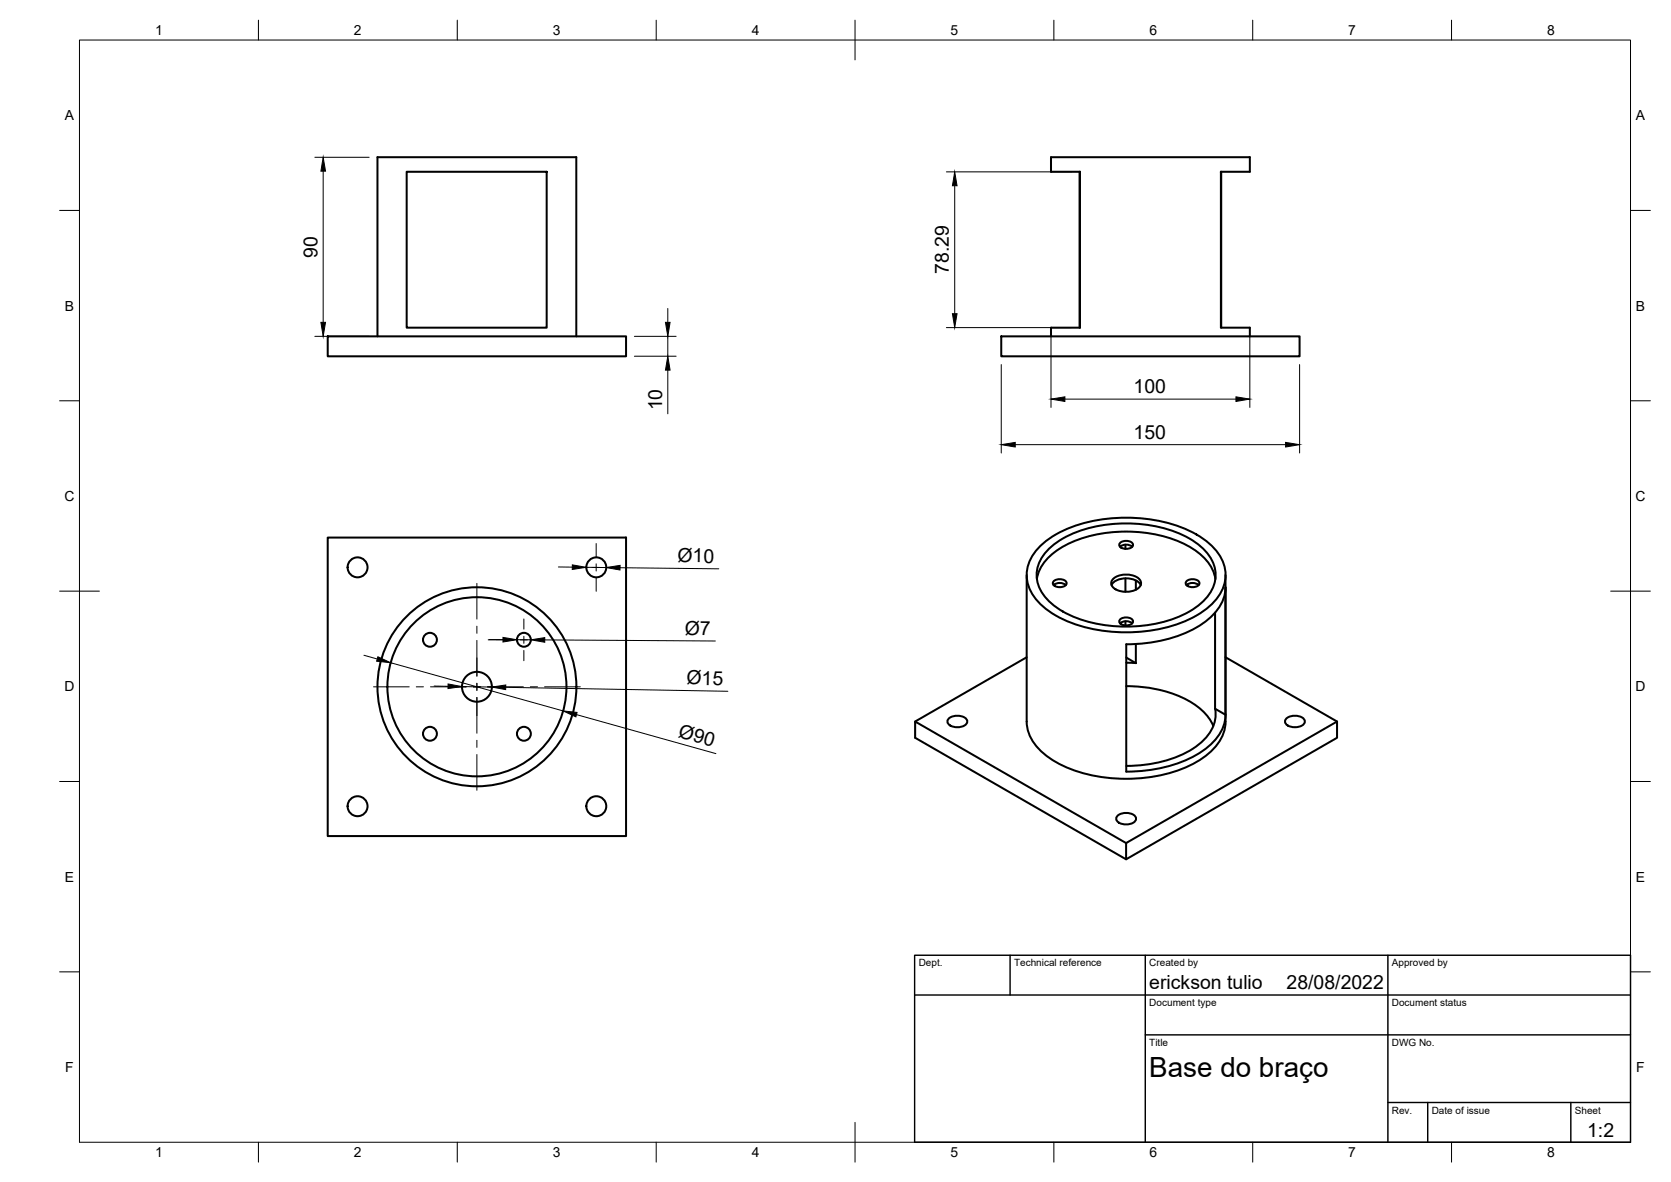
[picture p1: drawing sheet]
<svg xmlns="http://www.w3.org/2000/svg" width="420mm" height="297mm" viewBox="0 0 420 297" stroke-linecap="round" stroke-linejoin="round" font-family="sans-serif">
<!-- layer: Visible -->
<g fill="none" stroke="#000" stroke-width=".51">
<path d="M102.3 43.2h35.2v39.1h-35.2zM271.5 43.2v39.1M307.1 43.2v39.1M82.4 84.5h75v5h-75zM94.9 84.5v-45h50v45M251.8 84.5h75v5h-75zM264.3 84.5v-2.2h7.2v-39.1h-7.2v-3.7h50v3.7h-7.3v39.1h7.3v2.2M82.4 135.1h75v75h-75zM261.2 137.6a28.5 28.5 0 0 1 16.9-7.2 38.3 38.3 0 0 1 22.7 3.9 14 14 0 0 1 7.1 8.3 10 10 0 0 1-4 10 32.1 32.1 0 0 1-19.7 6.3 35.6 35.6 0 0 1-20.3-5.2 11.2 11.2 0 0 1-5.7-9.8 10.1 10.1 0 0 1 3-6.3zM263.4 138.3a26 26 0 0 1 15.9-6.6 33 33 0 0 1 21.2 4.6 9.8 9.8 0 0 1 5 10 13.3 13.3 0 0 1-7.9 8.2 35.6 35.6 0 0 1-30.4-.8 11.5 11.5 0 0 1-6.5-8.6 8.9 8.9 0 0 1 2.7-6.8zM281.6 136.5a2.28 2.28 0 0 1 3.3 .3 1.51 1.51 0 0 1-2 1.1 1.33 1.33 0 0 1-1.5-1.1zM281.6 137.4a2.5 2.5 0 0 1 3.1 0"/>
<path d="M283 136.9v1.1M258.1 144.5v36.8M260.7 145.5a11.9 11.9 0 0 1 6.5-8.1 35.2 35.2 0 0 1 31.9 0 11.9 11.9 0 0 1 6.5 8.1M264.9 146.1a2.28 2.28 0 0 1 3.3 .3 1.51 1.51 0 0 1-2 1.1 1.33 1.33 0 0 1-1.5-1.1zM264.9 147a2.5 2.5 0 0 1 3.1 0M279.5 147a4.5 4.5 0 0 1 5.1-1.5 3.2 3.2 0 0 1 2.2 1.5M280 145.4a5.2 5.2 0 0 1 6.7 .5 1.82 1.82 0 0 1-1.5 2.5 5.2 5.2 0 0 1-5.6-1.1 1.42 1.42 0 0 1 .4-1.9zM281.6 155.7a2.28 2.28 0 0 1 3.3 .3 1.51 1.51 0 0 1-2 1.2 1.33 1.33 0 0 1-1.5-1.2zM281.6 156.6a2.5 2.5 0 0 1 3.1 0M283 145.4v3.3M283 156.1v1.1M285.6 145.9v2.3"/>
<path d="M298.3 146.1a2.28 2.28 0 0 1 3.3 .3 1.51 1.51 0 0 1-2 1.1 1.33 1.33 0 0 1-1.5-1.1zM298.3 147a2.5 2.5 0 0 1 3.1 0M305.5 154v24.1l2.6 1.5M308.1 144.5v36.8M308.2 147.6a11.7 11.7 0 0 1-6 9.2 34.7 34.7 0 0 1-19 5.1v32a33.6 33.6 0 0 0 20.3-6 11.2 11.2 0 0 0 4.7-8.3M258.1 165.2l-28 16.1M283.2 166.5l2.4 .1M283.2 172.4a29.1 29.1 0 0 1 18.9 6 11.1 11.1 0 0 1 3 4.1M285.6 161.8v4.9l-2.4-1.4M305.5 178.1a9.5 9.5 0 0 1-4.5 9.3 30.6 30.6 0 0 1-17.8 5.1M308.1 165.2l28.1 16.1M238.5 180.6a3.4 3.4 0 0 1 4.6 .3 1.57 1.57 0 0 1-1.7 1.8 3 3 0 0 1-3.1-1v-.8z"/>
<path d="M258.1 181.3a11.7 11.7 0 0 0 5.9 9.3 37.1 37.1 0 0 0 25.8 4.6 26.1 26.1 0 0 0 16-7.7 9.8 9.8 0 0 0 2.4-6.2M323.4 180.6a3.4 3.4 0 0 1 4.6 .3 1.57 1.57 0 0 1-1.8 1.8 3 3 0 0 1-3-1v-.8zM281 205a3.4 3.4 0 0 1 4.6 .4 1.57 1.57 0 0 1-1.8 1.7 3 3 0 0 1-3.1-1v-.7zM283.1 211.9l53.1-30.6v4.1l-53.1 30.5zM283.1 211.9l-53-30.6v4.1l53 30.5"/>
<circle cx="89.9" cy="142.6" r="2.51"/>
<circle cx="149.9" cy="142.6" r="2.51"/>
<circle cx="108.1" cy="160.8" r="1.75"/>
<circle cx="119.9" cy="172.6" r="25"/>
<circle cx="119.9" cy="172.6" r="3.8"/>
<circle cx="119.9" cy="172.6" r="22.5"/>
<circle cx="131.7" cy="160.8" r="1.75"/>
<circle cx="108.1" cy="184.4" r="1.75"/>
<circle cx="131.7" cy="184.4" r="1.75"/>
<circle cx="89.9" cy="202.6" r="2.51"/>
<circle cx="149.9" cy="202.6" r="2.51"/>
</g>
<!-- layer: Border -->
<g fill="none" stroke="#000" stroke-width=".25">
<path d="M20 10.1h390v276.9h-390zM65 5.1v5M115 5.1v5M165 5.1v5M215 5.1v10M265 5.1v5M315 5.1v5M365 5.1v5M15 52.9h5M410 52.9h5M15 100.7h5M410 100.7h5"/>
<path d="M15 148.6h10M405 148.6h10M15 196.4h5M410 196.4h5M15 244.2h5M410 244.2h5M65 287v5M115 287v5M165 287v5M215 282.1v9.9M265 287v5M315 287v5"/>
<path d="M365 287v5"/>
</g>
<!-- layer: TitleBlock -->
<path d="M230 240.1h180v46.9h-180zM230 250h180M254 240.1v9.9M288 240.1v46.9M349 240.1v46.9M288 260.1h122M349 277.1h61M359 277.1v9.9M395 277.1v9.9" fill="none" stroke="#000" stroke-width=".36"/>
<!-- layer: Dimensions -->
<g fill="none" stroke="#000" stroke-width=".25">
<path d="M79.2 39.5h13.6M81.3 43v38M238 43.2h31.5M240.1 46.7v32.1M167.9 77.5v3.5M79.2 84.5h13.6M159.5 84.5h10.5M159.5 89.5h10.5M167.9 84.5v5M167.9 93v11M238 82.3h31.5M251.8 91.6v22.2"/>
<path d="M264.3 84.4v18M314.3 84.4v18M326.8 91.6v22.2M255.3 111.7h68M267.8 100.3h43M140.4 142.5h3.5M147.4 142.6h5M155.9 142.7l24.8 .2M91.5 164.7l3.4 .9M98.2 166.5l43.4 12.2M109.2 172.4l3.4 .1M116.2 172.5l7.5 .2"/>
<path d="M123 160.7h3.5M127.1 172.7l55.9 1M130 160.8h3.5M137 160.8l42.9 .3M144.9 179.6l35.1 9.8"/>
</g>
<g fill="#000" stroke="#000" stroke-width=".25">
<path d="M81.3 39.5l.6 3.5h-1.2zM240.1 43.2l.5 3.5h-1.1zM239.5 78.8h1.1l-.5 3.5zM80.7 81h1.2l-.6 3.5zM167.3 81h1.2l-.6 3.5zM167.9 89.5l.6 3.5h-1.2zM264.3 100.3l3.5-.6v1.2zM310.8 99.7l3.5 .6-3.5 .6zM251.8 111.7l3.5-.5v1.1zM323.3 111.2l3.5 .5-3.5 .6zM143.9 142l3.5 .6-3.5 .5zM152.4 142.6l3.5-.5v1.1z"/>
<path d="M95 165l3.2 1.5-3.5-.3zM112.7 171.9l3.5 .6-3.6 .5zM126.5 160.2l3.5 .6-3.5 .5zM123.7 172.7l3.5-.6-.1 1.2zM133.5 160.8l3.5-.6v1.2zM141.6 178.7l3.5 .3-.3 1.2z"/>
</g>
<!-- layer: Center Lines -->
<g fill="none" stroke="#000" stroke-width=".25">
<path d="M149.9 136.6v3.3M119.9 146.6v9M119.9 157.4v1.8M131.7 155.5v2.6M131.7 159.9v1.8M143.9 142.6h3.3M149 142.6h1.8M149.9 141.7v1.8M149.9 145.3v3.3M152.6 142.6h3.3M93.9 172.6h9M104.7 172.6h1.8"/>
<path d="M108.2 172.6h9M119 172.6h1.8M119.9 160.9v9M119.9 171.7v1.8M119.9 175.3v9M122.6 172.6h9M122.7 160.8h6.3M130.8 160.8h1.8M131.7 163.5v2.5M133.3 172.6h1.8M134.4 160.8h2.6M136.9 172.6h9"/>
<path d="M119.9 186v1.8M119.9 189.6v9"/>
</g>
<text font-size="7" x="289" y="270.6">Base do braço</text>
<g font-size="4.9">
<text x="79.8" y="64.7" transform="rotate(-90 79.8 64.7)">90</text>
<text x="238.6" y="68.9" transform="rotate(-90 238.6 68.9)">78.29</text>
<text x="285" y="98.8">100</text>
<text x="166.5" y="103.1" transform="rotate(-90 166.5 103.1)">10</text>
<text x="285" y="110.3">150</text>
<text x="170.3" y="141.3" transform="rotate(1 170.3 141.3)">Ø10</text>
<text x="172.2" y="159.5">Ø7</text>
<text x="172.6" y="172" transform="rotate(1 172.6 172)">Ø15</text>
<text x="170.4" y="185.1" transform="rotate(16 170.4 185.1)">Ø90</text>
<text x="289" y="248.5">erickson tulio</text>
<text x="323.5" y="248.5">28/08/2022</text>
<text x="399.1" y="285.7">1:2</text>
</g>
<g font-size="3.5">
<text x="39" y="8.8">1</text>
<text x="89" y="8.8">2</text>
<text x="139" y="8.8">3</text>
<text x="189" y="8.8">4</text>
<text x="239" y="8.8">5</text>
<text x="289" y="8.8">6</text>
<text x="339" y="8.8">7</text>
<text x="389" y="8.8">8</text>
<text x="16.3" y="30.2">A</text>
<text x="411.3" y="30.2">A</text>
<text x="16.3" y="78">B</text>
<text x="411.3" y="78">B</text>
<text x="16.2" y="125.9">C</text>
<text x="411.2" y="125.9">C</text>
<text x="16.2" y="173.7">D</text>
<text x="411.2" y="173.7">D</text>
<text x="16.3" y="221.6">E</text>
<text x="411.3" y="221.6">E</text>
<text x="16.4" y="269.4">F</text>
<text x="411.4" y="269.4">F</text>
<text x="39" y="290.8">1</text>
<text x="89" y="290.8">2</text>
<text x="139" y="290.8">3</text>
<text x="189" y="290.8">4</text>
<text x="239" y="290.8">5</text>
<text x="289" y="290.8">6</text>
<text x="339" y="290.8">7</text>
<text x="389" y="290.8">8</text>
</g>
<g font-size="2.5">
<text x="231" y="242.9">Dept.</text>
<text x="255" y="242.9">Technical reference</text>
<text x="289" y="242.9">Created by</text>
<text x="350" y="242.9">Approved by</text>
<text x="289" y="252.8">Document type</text>
<text x="350" y="252.8">Document status</text>
<text x="289" y="262.9">Title</text>
<text x="350" y="262.9">DWG No.</text>
<text x="350" y="279.9">Rev.</text>
<text x="360" y="279.9">Date of issue</text>
<text x="396" y="279.9">Sheet</text>
</g>
</svg>
